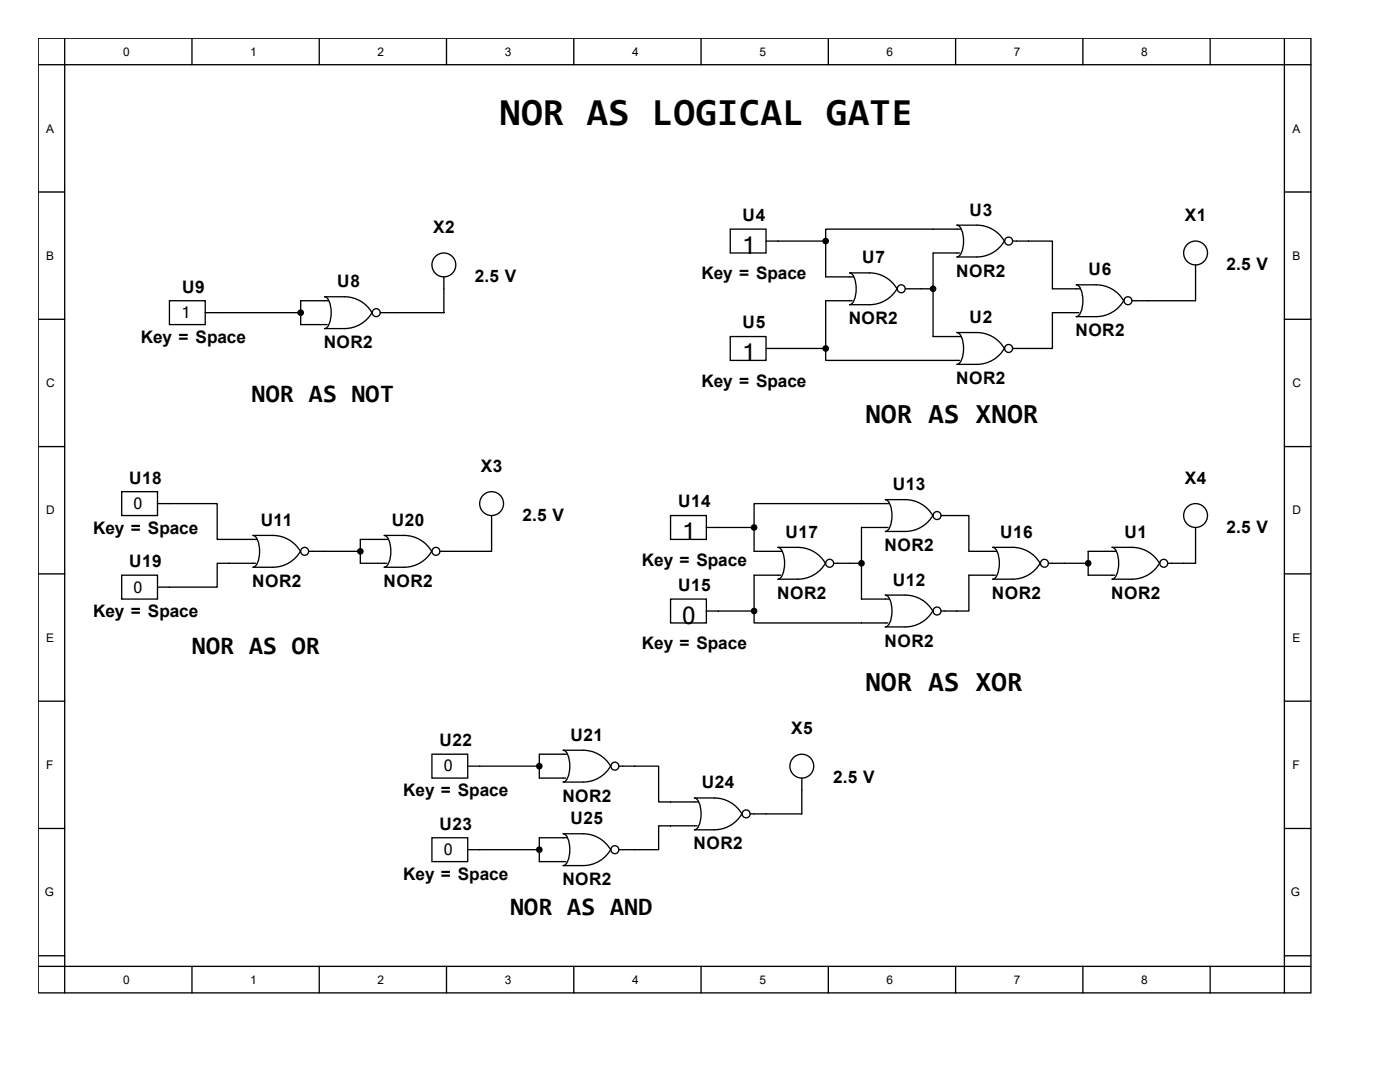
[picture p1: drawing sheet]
<svg xmlns="http://www.w3.org/2000/svg" width="279mm" height="216mm" viewBox="0 0 279 216" stroke-linecap="round" stroke-linejoin="round" font-family="sans-serif">
<g fill="none" stroke="#000" stroke-width=".26">
<path d="M7.6 7.6h254v190.5h-254zM7.6 12.9h254M12.9 7.6v190.5M38.3 7.6v5.3M63.7 7.6v5.3M89.1 7.6v5.3M114.5 7.6v5.3M139.9 7.6v5.3M165.3 7.6v5.3M190.7 7.6v5.3M216.1 7.6v5.3M241.5 7.6v5.3"/>
<path d="M256.3 7.6v190.5M7.6 38.3h5.3M256.3 38.3h5.3M88.6 55.2v7.2h-12.7M145.7 45.7h7.2v4.8h-7.2zM152.9 48.1h11.9M164.8 48.1v7.1h5.5M179.1 57.5a6.3 6.3 0 0 1-5.6 3.3h-4a2.4 2.4 0 0 0 1.3-2.4v-1.5a2.4 2.4 0 0 0-1.3-2.4h4a6.3 6.3 0 0 1 5.5 3.2M180.7 57.6h5.5M191.5 50.5h-5.3v16.7h5.6M191.8 45.7h-27v2.4M200.5 48a6.3 6.3 0 0 1-5.6 3.3h-3.9a2.4 2.4 0 0 0 1.3-2.5v-1.4a2.4 2.4 0 0 0-1.3-2.5h3.9a6.3 6.3 0 0 1 5.6 3.2"/>
<path d="M202.1 48.1h7.9v9.5h5.6M224.3 59.9a6.3 6.3 0 0 1-5.5 3.3h-4a2.4 2.4 0 0 0 1.3-2.5v-1.4a2.4 2.4 0 0 0-1.3-2.5h4a6.3 6.3 0 0 1 5.5 3.2M238.6 52.9v7.1h-12.7M7.6 63.7h5.3M33.8 60h7.2v4.8h-7.2zM41 62.4h19M65.6 60h-5.6v4.8h5.3M74.3 62.3a6.3 6.3 0 0 1-5.6 3.3h-3.9a2.4 2.4 0 0 0 1.3-2.5v-1.4a2.4 2.4 0 0 0-1.3-2.5h3.9a6.3 6.3 0 0 1 5.6 3.2M145.7 67.2h7.2v4.7h-7.2zM152.9 69.5h11.9M164.8 69.5v2.4h26.7M170.1 60h-5.3v9.5"/>
<path d="M200.5 69.4a6.3 6.3 0 0 1-5.6 3.3h-3.9a2.4 2.4 0 0 0 1.3-2.4v-1.5a2.4 2.4 0 0 0-1.3-2.4h3.9a6.3 6.3 0 0 1 5.6 3.2M215.3 62.4h-5.3v7.1h-7.9M256.3 63.7h5.3M7.6 89.1h5.3M24.3 98.1h7.1v4.8h-7.1zM256.3 89.1h5.3M7.6 114.5h5.3M24.3 114.8h7.1v4.7h-7.1zM31.4 100.5h11.9v7.1h8M51 112.4h-7.7v4.8h-11.9M60 109.9a6.3 6.3 0 0 1-5.5 3.3h-4a2.4 2.4 0 0 0 1.3-2.5v-1.4a2.4 2.4 0 0 0-1.3-2.5h4a6.3 6.3 0 0 1 5.5 3.2M61.6 110h10.3"/>
<path d="M77.5 107.6h-5.6v4.8h5.3M86.2 109.9a6.3 6.3 0 0 1-5.6 3.3h-3.9a2.4 2.4 0 0 0 1.3-2.5v-1.4a2.4 2.4 0 0 0-1.3-2.5h3.9a6.3 6.3 0 0 1 5.6 3.2M98.1 102.9v7.1h-10.3M133.8 102.9h7.2v4.7h-7.2zM133.8 119.5h7.2v4.8h-7.2zM141 105.3h9.5M150.5 105.3v4.7h5.6M155.8 114.8h-5.3v7.1M164.8 112.3a6.3 6.3 0 0 1-5.6 3.3h-3.9a2.4 2.4 0 0 0 1.2-2.5v-1.4a2.4 2.4 0 0 0-1.2-2.5h3.9a6.3 6.3 0 0 1 5.5 3.2M166.4 112.4h5.5M177.2 105.3h-5.3v14.2h5.6M177.5 100.5h-27v4.8"/>
<path d="M186.2 102.8a6.3 6.3 0 0 1-5.5 3.2h-4a2.4 2.4 0 0 0 1.3-2.4v-1.5a2.4 2.4 0 0 0-1.3-2.4h4a6.3 6.3 0 0 1 5.5 3.2M187.8 102.9h5.6v7.1h5.5M198.6 114.8h-5.2v7.1h-5.6M207.7 112.3a6.3 6.3 0 0 1-5.6 3.3h-4a2.4 2.4 0 0 0 1.3-2.5v-1.4a2.4 2.4 0 0 0-1.3-2.5h4a6.3 6.3 0 0 1 5.5 3.2M209.2 112.4h8M222.7 110h-5.5v4.8h5.3M231.5 112.3a6.3 6.3 0 0 1-5.6 3.3h-4a2.4 2.4 0 0 0 1.3-2.5v-1.4a2.4 2.4 0 0 0-1.3-2.5h4a6.3 6.3 0 0 1 5.5 3.2M238.6 105.3v7.1h-5.6M256.3 114.5h5.3M7.6 139.9h5.3M141 121.9h9.5M150.5 121.9v2.4h26.7"/>
<path d="M186.2 121.8a6.3 6.3 0 0 1-5.5 3.3h-4a2.4 2.4 0 0 0 1.3-2.5v-1.4a2.4 2.4 0 0 0-1.3-2.5h4a6.3 6.3 0 0 1 5.5 3.2M256.3 139.9h5.3M86.2 150.5h7.1v4.8h-7.1zM93.3 152.9h14.3M113.2 150.5h-5.6v4.8h5.3M121.9 152.8a6.3 6.3 0 0 1-5.5 3.3h-4a2.4 2.4 0 0 0 1.3-2.5v-1.5a2.4 2.4 0 0 0-1.3-2.4h4a6.3 6.3 0 0 1 5.5 3.2M123.5 152.9h7.9v7.1h8M160 155.3v7.1h-10.3M7.6 165.3h5.3M86.2 167.2h7.1v4.7h-7.1zM93.3 169.5h14.3M113.2 167.2h-5.6v4.7h5.3"/>
<path d="M121.9 169.4a6.3 6.3 0 0 1-5.5 3.3h-4a2.4 2.4 0 0 0 1.3-2.4v-1.5a2.4 2.4 0 0 0-1.3-2.4h4a6.3 6.3 0 0 1 5.5 3.2M139.1 164.8h-7.7v4.7h-7.9M148.1 162.3a6.3 6.3 0 0 1-5.5 3.3h-4a2.4 2.4 0 0 0 1.3-2.5v-1.4a2.4 2.4 0 0 0-1.3-2.5h4a6.3 6.3 0 0 1 5.5 3.2M256.3 165.3h5.3M7.6 190.7h5.3M7.6 192.8h254M38.3 192.8v5.3M63.7 192.8v5.3M89.1 192.8v5.3M114.5 192.8v5.3M139.9 192.8v5.3M165.3 192.8v5.3"/>
<path d="M190.7 192.8v5.3M216.1 192.8v5.3M241.5 192.8v5.3M256.3 190.7h5.3"/>
<circle cx="88.6" cy="52.9" r="2.38"/>
<circle cx="179.9" cy="57.6" r=".79"/>
<circle cx="201.3" cy="48.1" r=".79"/>
<circle cx="238.6" cy="50.5" r="2.38"/>
<circle cx="75.1" cy="62.4" r=".79"/>
<circle cx="201.3" cy="69.5" r=".79"/>
<circle cx="225.1" cy="60" r=".79"/>
<circle cx="60.8" cy="110" r=".79"/>
<circle cx="87" cy="110" r=".79"/>
<circle cx="98.1" cy="100.5" r="2.38"/>
<circle cx="165.6" cy="112.4" r=".79"/>
<circle cx="187" cy="102.9" r=".79"/>
<circle cx="208.4" cy="112.4" r=".79"/>
<circle cx="232.3" cy="112.4" r=".79"/>
<circle cx="238.6" cy="102.9" r="2.38"/>
<circle cx="187" cy="121.9" r=".79"/>
<circle cx="122.7" cy="152.9" r=".79"/>
<circle cx="160" cy="152.9" r="2.38"/>
<circle cx="122.7" cy="169.5" r=".79"/>
<circle cx="148.9" cy="162.4" r=".79"/>
</g>
<g fill="#000" stroke="#000" stroke-width=".26">
<circle cx="164.8" cy="48.1" r=".53"/>
<circle cx="186.2" cy="57.6" r=".53"/>
<circle cx="60" cy="62.4" r=".53"/>
<circle cx="164.8" cy="69.5" r=".53"/>
<circle cx="71.9" cy="110" r=".53"/>
<circle cx="150.5" cy="105.3" r=".53"/>
<circle cx="171.9" cy="112.4" r=".53"/>
<circle cx="217.2" cy="112.4" r=".53"/>
<circle cx="150.5" cy="121.9" r=".53"/>
<circle cx="107.6" cy="152.9" r=".53"/>
<circle cx="107.6" cy="169.5" r=".53"/>
</g>
<text font-size="7.7" x="99.7" y="25">NOR AS LOGICAL GATE</text>
<g font-size="5.6">
<text x="172.7" y="84.4">NOR AS XNOR</text>
<text x="172.7" y="137.9">NOR AS XOR</text>
</g>
<g font-size="5">
<text x="50.2" y="80.2">NOR AS NOT</text>
<text x="38.3" y="130.5">NOR AS OR</text>
<text x="101.8" y="182.6">NOR AS AND</text>
</g>
<g font-size="4.8">
<text x="148.1" y="50.6">1</text>
<text x="148.1" y="72.1">1</text>
<text x="136.1" y="107.8">1</text>
<text x="136.1" y="124.5">0</text>
</g>
<g font-size="3.4">
<text x="86.4" y="46.5">X2</text>
<text x="148.2" y="44.1">U4</text>
<text x="193.5" y="43">U3</text>
<text x="236.4" y="44.1">X1</text>
<text x="172" y="52.5">U7</text>
<text x="244.8" y="53.9">2.5 V</text>
<text x="36.3" y="58.4">U9</text>
<text x="67.3" y="57.3">U8</text>
<text x="94.8" y="56.3">2.5 V</text>
<text x="140" y="55.7">Key = Space</text>
<text x="190.8" y="55.2">NOR2</text>
<text x="217.3" y="54.9">U6</text>
<text x="148.2" y="65.5">U5</text>
<text x="169.4" y="64.7">NOR2</text>
<text x="193.5" y="64.5">U2</text>
<text x="28.1" y="68.4">Key = Space</text>
<text x="64.6" y="69.5">NOR2</text>
<text x="214.6" y="67.1">NOR2</text>
<text x="140" y="77.2">Key = Space</text>
<text x="190.8" y="76.6">NOR2</text>
<text x="96" y="94.1">X3</text>
<text x="25.8" y="96.5">U18</text>
<text x="135.3" y="101.2">U14</text>
<text x="178.2" y="97.8">U13</text>
<text x="236.4" y="96.5">X4</text>
<text x="18.6" y="106.5">Key = Space</text>
<text x="52.1" y="104.9">U11</text>
<text x="78.2" y="104.9">U20</text>
<text x="104.3" y="103.9">2.5 V</text>
<text x="156.8" y="107.3">U17</text>
<text x="199.6" y="107.3">U16</text>
<text x="224.4" y="107.3">U1</text>
<text x="244.8" y="106.3">2.5 V</text>
<text x="25.8" y="113.2">U19</text>
<text x="128.1" y="112.9">Key = Space</text>
<text x="176.5" y="110">NOR2</text>
<text x="50.3" y="117.1">NOR2</text>
<text x="76.5" y="117.1">NOR2</text>
<text x="135.3" y="117.9">U15</text>
<text x="155.1" y="119.5">NOR2</text>
<text x="178.2" y="116.8">U12</text>
<text x="198" y="119.5">NOR2</text>
<text x="221.8" y="119.5">NOR2</text>
<text x="18.6" y="123.2">Key = Space</text>
<text x="128.1" y="129.5">Key = Space</text>
<text x="176.5" y="129">NOR2</text>
<text x="87.7" y="148.8">U22</text>
<text x="113.9" y="147.8">U21</text>
<text x="157.9" y="146.5">X5</text>
<text x="80.5" y="158.9">Key = Space</text>
<text x="112.2" y="160">NOR2</text>
<text x="140.1" y="157.3">U24</text>
<text x="166.3" y="156.3">2.5 V</text>
<text x="87.7" y="165.5">U23</text>
<text x="113.9" y="164.5">U25</text>
<text x="138.4" y="169.5">NOR2</text>
<text x="80.5" y="175.6">Key = Space</text>
<text x="112.2" y="176.7">NOR2</text>
</g>
<g font-size="3.2">
<text x="36.2" y="63.5">1</text>
<text x="26.7" y="101.6">0</text>
<text x="26.7" y="118.2">0</text>
<text x="88.6" y="153.9">0</text>
<text x="88.6" y="170.6">0</text>
</g>
<g font-size="2.4">
<text x="24.6" y="11.1">0</text>
<text x="50" y="11.1">1</text>
<text x="75.4" y="11.1">2</text>
<text x="100.8" y="11.1">3</text>
<text x="126.2" y="11.1">4</text>
<text x="151.6" y="11.1">5</text>
<text x="177" y="11.1">6</text>
<text x="202.4" y="11.1">7</text>
<text x="227.8" y="11.1">8</text>
<text x="9.2" y="26.5">A</text>
<text x="257.9" y="26.5">A</text>
<text x="9.2" y="51.9">B</text>
<text x="257.9" y="51.9">B</text>
<text x="9.2" y="77.3">C</text>
<text x="257.9" y="77.3">C</text>
<text x="9.2" y="102.7">D</text>
<text x="257.9" y="102.7">D</text>
<text x="9.2" y="128.1">E</text>
<text x="257.9" y="128.1">E</text>
<text x="9.2" y="153.5">F</text>
<text x="257.9" y="153.5">F</text>
<text x="8.9" y="178.9">G</text>
<text x="257.6" y="178.9">G</text>
<text x="24.6" y="196.3">0</text>
<text x="50" y="196.3">1</text>
<text x="75.4" y="196.3">2</text>
<text x="100.8" y="196.3">3</text>
<text x="126.2" y="196.3">4</text>
<text x="151.6" y="196.3">5</text>
<text x="177" y="196.3">6</text>
<text x="202.4" y="196.3">7</text>
<text x="227.8" y="196.3">8</text>
</g>
</svg>
